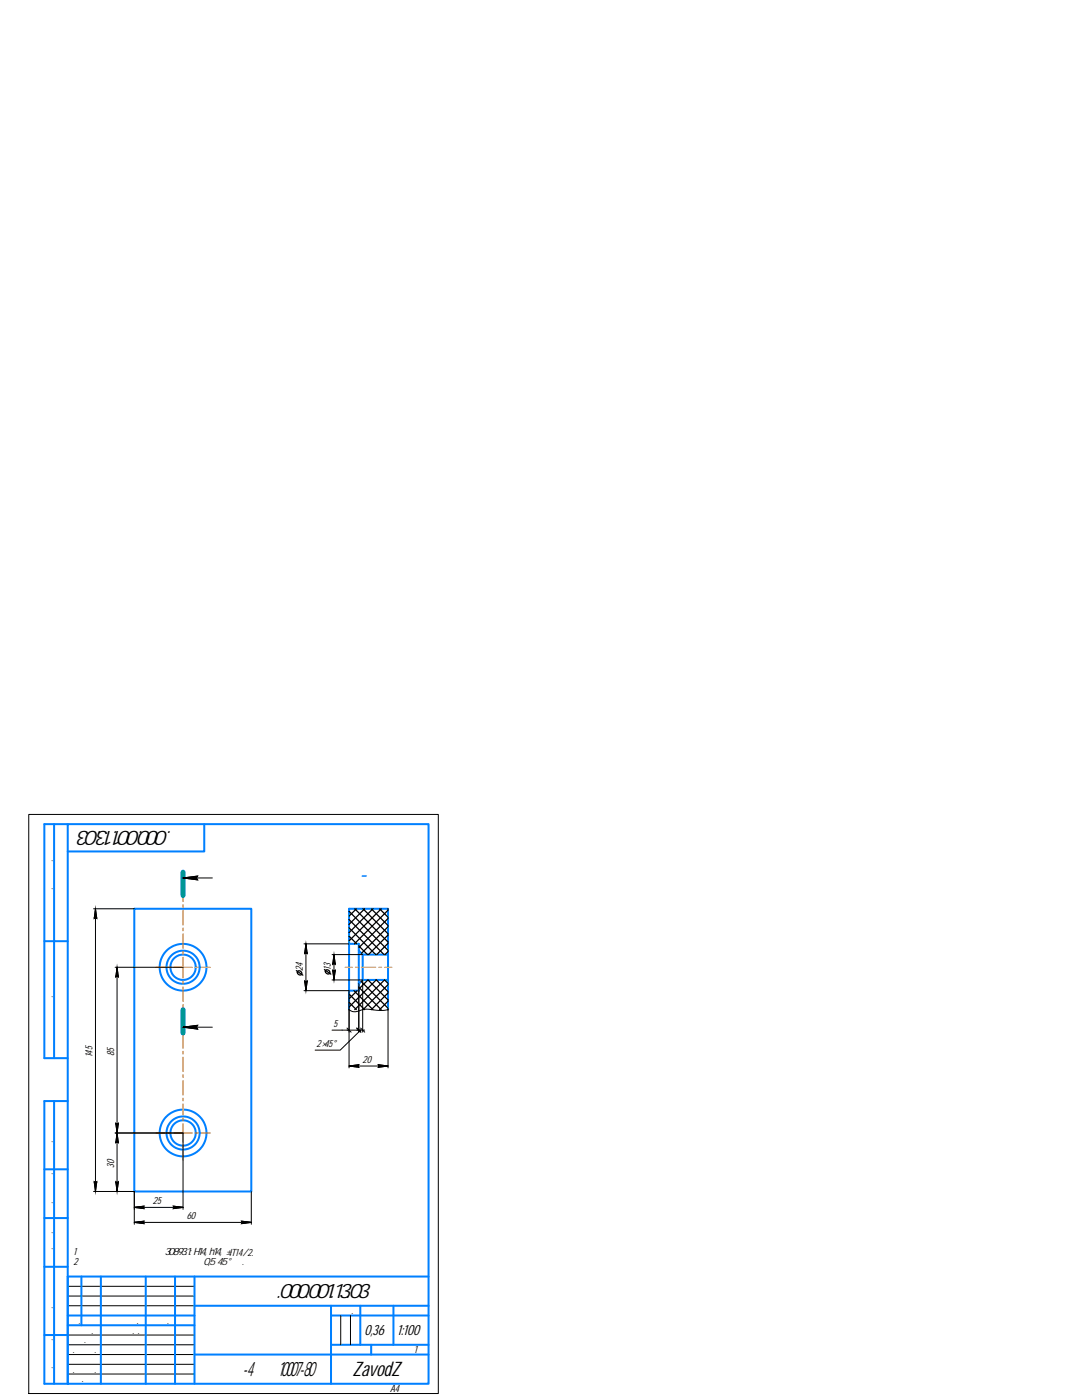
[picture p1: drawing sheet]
<svg xmlns="http://www.w3.org/2000/svg" width="216mm" height="279mm" viewBox="0 0 216 279" stroke-linecap="round" stroke-linejoin="round" font-family="sans-serif">
<g fill="none" stroke="#0080ff" stroke-width=".4">
<path d="M10.8 164.5v46.7M13.5 164.5h72v111.7h-72zM13.5 164.5h-4.7v46.7h4.7M40.8 164.5v5.4h-27.3M8.8 187.8h4.7M26.8 181.4h23.3v56.4h-23.3zM69.6 188.4h2v1.3l.8 .8M71.6 189.7v8h-2M72.4 190.5h5M72.4 190.5v5.1M77.4 195.6h-5l-.8 .7M77.4 190.5v-9.1h-7.8v20.1"/>
<path d="M77.4 190.5v11M10.8 219.7v56.5M13.5 219.7h-4.7v56.5h4.7M8.8 233.4h4.7M8.8 252.8h4.7M8.8 243.1h4.7M16.2 254.8v9.7M20.1 254.8v21.4M29.1 254.8v21.4M34.9 254.8v21.4M38.8 254.8v21.4M85.5 254.8h-72v21.4"/>
<path d="M8.8 266.4h4.7M13.5 262.5h25.3M13.5 264.5h25.3M38.8 270.3h46.7M38.8 260.6h46.7M66.1 262.5h19.4M66.1 260.6v15.6M66.1 268.4h19.4M71.9 260.6v7.8M74.1 268.4v1.9M78.5 260.6v7.8"/>
<circle cx="36.5" cy="193" r="2.53"/>
<circle cx="36.5" cy="193" r="3.3"/>
<circle cx="36.5" cy="193" r="4.7"/>
<circle cx="36.5" cy="226.1" r="2.53"/>
<circle cx="36.5" cy="226.1" r="3.3"/>
<circle cx="36.5" cy="226.1" r="4.7"/>
</g>
<g fill="none" stroke="#ff8000" stroke-width=".2">
<path d="M36.5 177.9v2M31.1 193h1.8M33.5 193h.6M34.7 193h3.7M36.5 180.5v.6M36.5 181.7v2.9M36.5 185.2v.6M36.5 186.4v2.9M36.5 189.9v.5M36.5 191v4.2M36.5 195.8v.6M36.5 197v2.9"/>
<path d="M39 193h.5M40.1 193h1.9M68.9 193h1.4M70.9 193h.6M72.1 193h2.9M75.6 193h.6M76.8 193h1.4M36.5 200.5v.5M36.5 201.6v2.9M36.5 205.1v.6M36.5 206.3v2.9M36.5 209.8v.6"/>
<path d="M36.5 211v2.9M36.5 214.5v.6M36.5 215.6v3M36.5 219.1v.6M31.1 226.1h1.8M33.5 226.1h.6M34.7 226.1h3.7M36.5 220.3v2.2M36.5 223.1v.6M36.5 224.3v3.7M36.5 228.5v.6M36.5 229.7v1.9"/>
<path d="M39 226.1h.5M40.1 226.1h1.9"/>
</g>
<g fill="none" stroke="#000" stroke-width=".2">
<path d="M5.7 162.5h81.8v115.6h-81.8zM36.5 175.2l2.9-.4-.2 .4 .2 .4zM36.5 175.2h5.9M18.7 181.4h8.1M19 181.4l.3 1.9-.3-.2-.2 .2zM19 181.4v56.4M23 193h13.5M23.4 193l.2 2-.2-.2-.3 .2zM23.4 193v44.8M60.7 197.7h8.9v15.4M60.7 188.4h8.9M60.8 195.8l.2 .2 .3-.2-.3 1.9z"/>
<path d="M61 188.4l.3 1.9-.3-.2-.2 .2zM61 188.4v9.3M66.3 195.6h6.1v10.4M66.3 190.5h6.1M66.4 193.6l.2 .2 .3-.2-.3 2zM66.6 190.5l.3 2-.3-.2-.2 .2zM66.6 190.5v5.1M71.6 196.3v9.7M36.5 205l2.9-.4-.2 .4 .2 .4zM36.5 205h5.9M66.3 205.6h5.7l-4.1 4h-5M69.2 205.2l.9 .8"/>
<path d="M69.3 205.6h.3M69.6 201.5l.2 .1a2.27 2.27 0 0 0 2.5-.1 7 7 0 0 1 3.2 .1l1.9-.1v11.6M69.6 212.7l2-.2-.2 .2 .2 .3zM69.6 212.7h7.8M71.2 205.2l.8 .8M71.2 205.6h1.6M72 205.2l.8 .8M75.5 212.5l1.9 .2-1.9 .3 .2-.3zM18.7 237.8h8.1v6.5M18.8 235.8l.2 .2 .3-.2-.3 2zM23 226.1h13.5v15.3M23.1 235.8l.3 .2 .2-.2-.2 2z"/>
<path d="M23.1 224.2l.3 .2 .2-.2-.2 1.9zM23.4 226.1l.2 2-.2-.2-.3 .2zM50.1 237.8v6.5M13.5 258.7h25.3M13.5 256.7h25.3M26.8 244l1.9-.3-.1 .3 .1 .2zM26.8 241l1.9-.3-.1 .3 .1 .2zM26.8 244h23.3M26.8 241h9.7M34.6 240.7l1.9 .3-1.9 .2 .2-.2zM48.2 243.7l1.9 .3-1.9 .2 .2-.2zM13.5 260.6h25.3"/>
<path d="M13.5 266.4h25.3M13.5 268.4h25.3M13.5 270.3h25.3M13.5 272.3h25.3M13.5 274.2h25.3M68 262.5v5.9M69.9 262.5v5.9"/>
</g>
<g fill="#000" stroke="#000" stroke-width=".2">
<path d="M18.8 183.1h.2l-.2 .2zM19 181.4l.3 1.7h-.5zM19 183.1h.3v.2zM23.1 194.8h.3l-.3 .2zM23.4 193l.2 1.8h-.5zM23.4 194.8h.2v.2zM60.8 195.8l.2 .2h-.2zM60.8 190.1h.2l-.2 .2zM60.8 196h.5l-.3 1.7zM61 188.4l.3 1.7h-.5zM61 190.1h.3v.2zM61 196l.3-.2v.2z"/>
<path d="M66.4 193.6l.2 .2h-.2zM66.4 192.3h.2l-.2 .2zM66.4 193.8h.5l-.3 1.8zM66.6 190.5l.3 1.8h-.5zM66.6 192.3h.3v.2zM66.6 193.8l.3-.2v.2zM18.8 235.8l.2 .2h-.2zM18.8 236h.5l-.3 1.8zM19 236l.3-.2v.2zM23.1 235.8l.3 .2h-.3zM23.1 224.2l.3 .2h-.3zM23.1 236h.5l-.2 1.8z"/>
<path d="M23.1 227.9h.3l-.3 .2zM23.1 224.4h.5l-.2 1.7zM23.4 226.1l.2 1.8h-.5zM23.4 227.9h.2v.2zM23.4 236l.2-.2v.2zM23.4 224.4l.2-.2v.2z"/>
<path d="M36.5 175.2l2.9-.4-.2 .4zM36.5 175.2l2.9 .4-.2-.4z"/>
<path d="M36.5 205l2.9-.4-.2 .4zM36.5 205l2.9 .4-.2-.4z"/>
<path d="M69.6 212.7l2-.2-.2 .2zM69.6 212.7l2 .3-.2-.3z"/>
<path d="M75.5 212.5l1.9 .2h-1.7zM75.7 212.7l-.2 .3 1.9-.3z"/>
<path d="M26.8 244l1.9-.3-.1 .3zM26.8 244l1.9 .2-.1-.2z"/>
<path d="M26.8 241l1.9-.3-.1 .3zM26.8 241l1.9 .2-.1-.2z"/>
<path d="M34.6 240.7l1.9 .3h-1.7zM34.8 241l-.2 .2 1.9-.2z"/>
<path d="M48.2 243.7l1.9 .3h-1.7zM48.4 244l-.2 .2 1.9-.2z"/>
</g>
<path d="M36.5 174.1v4.6M36.5 201.5v4.7" fill="none" stroke="#009696" stroke-width=".99"/>
<g fill="none" stroke="#000" stroke-width=".25">
<path d="M59.1 193.7l1.3 .9M59.4 193.8a.49 .49 0 0 1 .7 .1 .49 .49 0 0 1-.1 .7l-.5-.2-.2-.3zM64.7 193.5l1.3 .9M65 193.6a.49 .49 0 0 1 .7 .1 .49 .49 0 0 1-.1 .7l-.5-.2-.2-.3zM69.6 198.4l3.2 3.1M69.6 186.8l1.6 1.6M69.6 185.2l5.4 5.3M69.6 183.5l7 7M69.6 181.9l7.8 7.8M70.6 197.7l3.8 3.8M70.8 181.4l6.6 6.6M71.1 181.4l-1.5 1.4"/>
<path d="M71.3 197.7l-1.7 1.6M71.6 197.4l1.8-1.8 4 4M71.6 197l4.5 4.5M71.6 188.8l1.7 1.7M72.1 195.9l5.3 5.3M72.4 181.4l5 5M72.8 181.4l-3.2 3.1M74.1 181.4l3.3 3.3M74.4 181.4l-4.8 4.7M75.7 181.4l1.7 1.6M76.1 181.4l-6.5 6.4M77.4 181.4h.1"/>
<path d="M77.4 181.7l-6.7 6.7M77.4 183.3l-5.8 5.8M77.4 185l-5.3 5.3M77.4 186.6l-3.9 3.9M77.4 188.3l-2.2 2.2M77.4 189.9l-.6 .6M77.4 197.9l-2.3-2.3-5.5 5.4M77.4 196.3l-.7-.7-5.9 5.9M77.4 196.5l-5 5M77.4 198.2l-3.3 3.3M77.4 199.8l-1.7 1.7M69.6 200l1.5 1.5"/>
<path d="M77.4 201.5h.1"/>
</g>
<g font-size="4.1">
<text x="39.3" y="165.8" transform="rotate(-180 39.3 165.8)">ЗЗП.000.001.13.03</text>
<text x="50" y="259.1">ЗЗП.000.001.13.03</text>
<text x="39.1" y="274.6">Фторопласт-4 ГОСТ 10007-80 Е</text>
<text x="70.3" y="274.6">ZavodZ</text>
</g>
<text font-size="4.1" fill="#00f" x="69.8" y="175.9">А-А</text>
<g font-size="2.9">
<text x="72.7" y="266.5">0,36</text>
<text x="79.3" y="266.4">1:100</text>
</g>
<g font-size="2.1">
<text x="10.5" y="180.7" transform="rotate(-90 10.5 180.7)">Перв. примен.</text>
<text x="60.4" y="193.8" transform="rotate(-90 60.4 193.8)">24</text>
<text x="66" y="193.6" transform="rotate(-90 66 193.6)">13</text>
<text x="10.5" y="202.8" transform="rotate(-90 10.5 202.8)">Справ. №</text>
<text x="63.2" y="209">2×45°</text>
<text x="66.5" y="205">5</text>
<text x="18.4" y="211" transform="rotate(-90 18.4 211)">145</text>
<text x="22.8" y="210.7" transform="rotate(-90 22.8 210.7)">85</text>
<text x="72.3" y="212.1">20</text>
<text x="10.5" y="231.2" transform="rotate(-90 10.5 231.2)">Подп. и дата</text>
<text x="22.8" y="233.1" transform="rotate(-90 22.8 233.1)">30</text>
<text x="10.5" y="242.5" transform="rotate(-90 10.5 242.5)">Инв. № дубл.</text>
<text x="30.5" y="240.3">25</text>
<text x="37.3" y="243.3">60</text>
<text x="14.6" y="250.5">1 Общие допуски по ГОСТ 30893.1: H14, h14, ±IT14/2.</text>
<text x="10.5" y="252.6" transform="rotate(-90 10.5 252.6)">Взам. инв. №</text>
<text x="14.6" y="252.5">2 Острые кромки притупить фаской 0,5х45° мм.</text>
<text x="67.4" y="262.3">Лит.</text>
<text x="72.8" y="262.3">Масса</text>
<text x="78.6" y="262.3">Масштаб</text>
<text x="10.5" y="264.3" transform="rotate(-90 10.5 264.3)">Подп. и дата</text>
<text x="13.6" y="266.1">Разраб.</text>
<text x="13.6" y="268.1">Пров.</text>
<text x="13.7" y="264.2">Изм.</text>
<text x="16.4" y="264.2">Лист</text>
<text x="20.2" y="266.2">Иванов Ю.В.</text>
<text x="21.5" y="264.2">№ докум.</text>
<text x="30.2" y="264.2">Подп.</text>
<text x="35.1" y="264.2">Дата</text>
<text x="10.5" y="275.6" transform="rotate(-90 10.5 275.6)">Инв. № подл.</text>
<text x="13.6" y="270">Т.контр.</text>
<text x="13.6" y="273.9">Н.контр.</text>
<text x="13.6" y="275.9">Утв.</text>
<text x="66.5" y="270">Лист</text>
<text x="74.7" y="270">Листов</text>
<text x="82.7" y="270">1</text>
<text x="42.8" y="277.8">Копировал</text>
<text x="70.1" y="277.8">Формат</text>
<text x="77.8" y="277.8">A4</text>
</g>
</svg>
